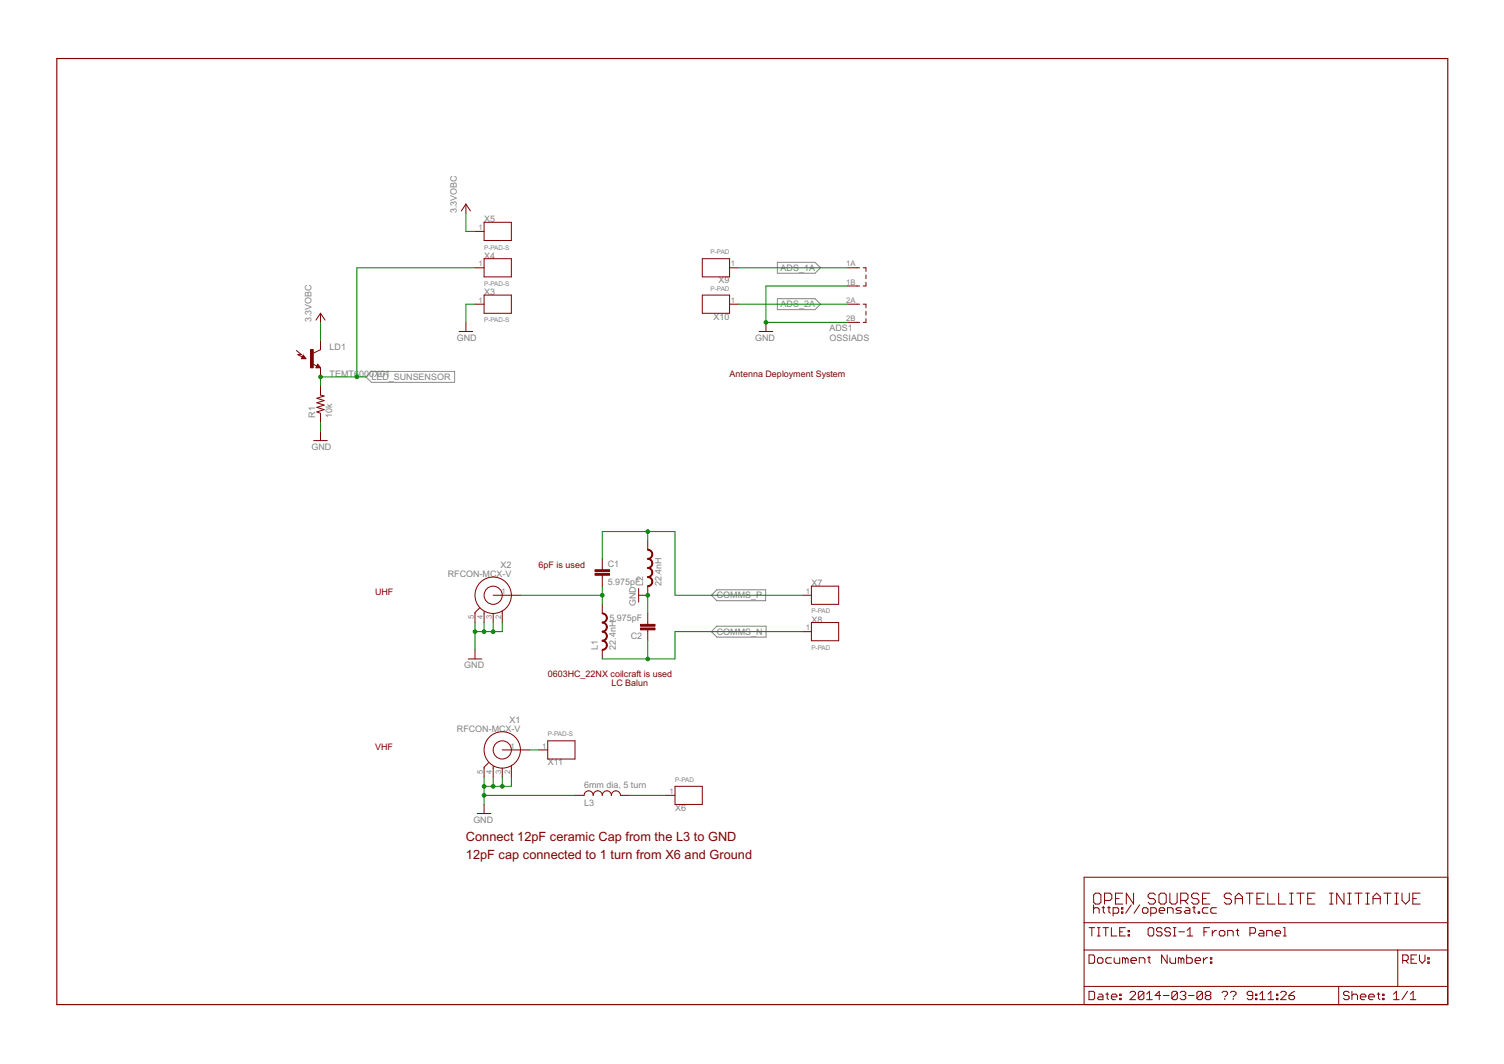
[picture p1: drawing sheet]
<?xml version="1.0" encoding="utf-8"?>
<!DOCTYPE eagle SYSTEM "eagle.dtd">
<eagle version="6.5.0">
<drawing>
<settings>
<setting alwaysvectorfont="no"/>
<setting verticaltext="up"/>
</settings>
<grid distance="0.1" unitdist="inch" unit="inch" style="lines" multiple="1" display="no" altdistance="0.01" altunitdist="inch" altunit="inch"/>
<schematic xreflabel="%F%N/%S.%C%R" xrefpart="/%S.%C%R">
<libraries>
<library name="frames">
<symbols>
<symbol name="DINA3_L">
<frame x1="0" y1="0" x2="388.62" y2="264.16" columns="4" rows="4" layer="94" border-left="no" border-top="no" border-right="no" border-bottom="no"/>
</symbol>
<symbol name="DOCFIELD">
<wire x1="0" y1="0" x2="71.12" y2="0" width="0.1016" layer="94"/>
<wire x1="101.6" y1="15.24" x2="87.63" y2="15.24" width="0.1016" layer="94"/>
<wire x1="0" y1="0" x2="0" y2="5.08" width="0.1016" layer="94"/>
<wire x1="0" y1="5.08" x2="71.12" y2="5.08" width="0.1016" layer="94"/>
<wire x1="0" y1="5.08" x2="0" y2="15.24" width="0.1016" layer="94"/>
<wire x1="101.6" y1="15.24" x2="101.6" y2="5.08" width="0.1016" layer="94"/>
<wire x1="71.12" y1="5.08" x2="71.12" y2="0" width="0.1016" layer="94"/>
<wire x1="71.12" y1="5.08" x2="87.63" y2="5.08" width="0.1016" layer="94"/>
<wire x1="71.12" y1="0" x2="101.6" y2="0" width="0.1016" layer="94"/>
<wire x1="87.63" y1="15.24" x2="87.63" y2="5.08" width="0.1016" layer="94"/>
<wire x1="87.63" y1="15.24" x2="0" y2="15.24" width="0.1016" layer="94"/>
<wire x1="87.63" y1="5.08" x2="101.6" y2="5.08" width="0.1016" layer="94"/>
<wire x1="101.6" y1="5.08" x2="101.6" y2="0" width="0.1016" layer="94"/>
<wire x1="0" y1="15.24" x2="0" y2="22.86" width="0.1016" layer="94"/>
<wire x1="101.6" y1="35.56" x2="0" y2="35.56" width="0.1016" layer="94"/>
<wire x1="101.6" y1="35.56" x2="101.6" y2="22.86" width="0.1016" layer="94"/>
<wire x1="0" y1="22.86" x2="101.6" y2="22.86" width="0.1016" layer="94"/>
<wire x1="0" y1="22.86" x2="0" y2="35.56" width="0.1016" layer="94"/>
<wire x1="101.6" y1="22.86" x2="101.6" y2="15.24" width="0.1016" layer="94"/>
<text x="1.27" y="1.27" size="2.54" layer="94" font="vector">Date:</text>
<text x="12.7" y="1.27" size="2.54" layer="94" font="vector">&gt;LAST_DATE_TIME</text>
<text x="72.39" y="1.27" size="2.54" layer="94" font="vector">Sheet:</text>
<text x="86.36" y="1.27" size="2.54" layer="94" font="vector">&gt;SHEET</text>
<text x="88.9" y="11.43" size="2.54" layer="94" font="vector">REV:</text>
<text x="1.27" y="19.05" size="2.54" layer="94" font="vector">TITLE:</text>
<text x="1.27" y="11.43" size="2.54" layer="94" font="vector">Document Number:</text>
<text x="17.78" y="19.05" size="2.54" layer="94" font="vector">&gt;DRAWING_NAME</text>
</symbol>
</symbols>
<devicesets>
<deviceset name="DINA3_L" prefix="FRAME" uservalue="yes">
<gates>
<gate name="G$1" symbol="DINA3_L" x="0" y="0"/>
<gate name="G$2" symbol="DOCFIELD" x="287.02" y="0" addlevel="must"/>
</gates>
<devices>
<device name="">
<technologies>
<technology name=""/>
</technologies>
</device>
</devices>
</deviceset>
</devicesets>
</library>
<library name="OSSI">
<symbols>
<symbol name="OSSIADS">
<pin name="1A" x="-2.54" y="7.62" visible="pad" length="short" direction="pas"/>
<pin name="1B" x="-2.54" y="2.54" visible="pad" length="short" direction="pas"/>
<pin name="2A" x="-2.54" y="-2.54" visible="pad" length="short" direction="pas"/>
<pin name="2B" x="-2.54" y="-7.62" visible="pad" length="short" direction="pas"/>
<wire x1="0" y1="7.62" x2="2.54" y2="7.62" width="0.254" layer="94" style="shortdash"/>
<wire x1="2.54" y1="7.62" x2="2.54" y2="2.54" width="0.254" layer="94" style="shortdash"/>
<wire x1="2.54" y1="2.54" x2="0" y2="2.54" width="0.254" layer="94" style="shortdash"/>
<wire x1="0" y1="-2.54" x2="2.54" y2="-2.54" width="0.254" layer="94" style="shortdash"/>
<wire x1="2.54" y1="-2.54" x2="2.54" y2="-7.62" width="0.254" layer="94" style="shortdash"/>
<wire x1="2.54" y1="-7.62" x2="0" y2="-7.62" width="0.254" layer="94" style="shortdash"/>
<text x="-7.62" y="-10.16" size="1.778" layer="95">&gt;NAME</text>
<text x="-7.62" y="-12.7" size="1.778" layer="96">&gt;VALUE</text>
</symbol>
<symbol name="RFPORT">
<circle x="0" y="0" radius="2.54" width="0.254" layer="94"/>
<circle x="0" y="0" radius="5.08" width="0.254" layer="94"/>
<pin name="1" x="-7.62" y="0" visible="pad"/>
<pin name="3" x="0" y="-7.62" visible="pad" length="short" direction="sup" rot="R90"/>
<pin name="2" x="-2.54" y="-7.62" visible="pad" length="short" direction="sup" rot="R90"/>
<pin name="4" x="2.54" y="-7.62" visible="pad" length="short" direction="sup" rot="R90"/>
<pin name="5" x="5.08" y="-7.62" visible="pad" length="short" direction="sup" rot="R90"/>
<wire x1="-2.54" y1="-5.08" x2="-2.54" y2="-4.318" width="0.254" layer="94"/>
<wire x1="2.54" y1="-5.08" x2="2.54" y2="-4.572" width="0.254" layer="94"/>
<wire x1="5.08" y1="-5.08" x2="5.08" y2="-4.826" width="0.254" layer="94"/>
<wire x1="5.08" y1="-4.826" x2="3.81" y2="-3.556" width="0.254" layer="94"/>
<text x="-5.08" y="7.62" size="1.778" layer="95">&gt;NAME</text>
<text x="-5.08" y="5.08" size="1.778" layer="96">&gt;VALUE</text>
</symbol>
<symbol name="TEMT6000-SEN">
<wire x1="2.54" y1="2.54" x2="0.508" y2="1.524" width="0.1524" layer="94"/>
<wire x1="1.778" y1="-1.524" x2="2.54" y2="-2.54" width="0.1524" layer="94"/>
<wire x1="2.54" y1="-2.54" x2="1.27" y2="-2.54" width="0.1524" layer="94"/>
<wire x1="1.27" y1="-2.54" x2="1.778" y2="-1.524" width="0.1524" layer="94"/>
<wire x1="1.54" y1="-2.04" x2="0.308" y2="-1.424" width="0.1524" layer="94"/>
<wire x1="1.524" y1="-2.413" x2="2.286" y2="-2.413" width="0.254" layer="94"/>
<wire x1="2.286" y1="-2.413" x2="1.778" y2="-1.778" width="0.254" layer="94"/>
<wire x1="1.778" y1="-1.778" x2="1.524" y2="-2.286" width="0.254" layer="94"/>
<wire x1="1.524" y1="-2.286" x2="1.905" y2="-2.286" width="0.254" layer="94"/>
<wire x1="1.905" y1="-2.286" x2="1.778" y2="-2.032" width="0.254" layer="94"/>
<wire x1="-2.286" y1="1.016" x2="-1.524" y2="0" width="0.1524" layer="94"/>
<wire x1="-1.524" y1="0" x2="-2.794" y2="0" width="0.1524" layer="94"/>
<wire x1="-2.794" y1="0" x2="-2.286" y2="1.016" width="0.1524" layer="94"/>
<wire x1="-2.524" y1="0.5" x2="-3.756" y2="1.116" width="0.1524" layer="94"/>
<wire x1="-2.54" y1="0.127" x2="-1.778" y2="0.127" width="0.254" layer="94"/>
<wire x1="-1.778" y1="0.127" x2="-2.286" y2="0.762" width="0.254" layer="94"/>
<wire x1="-2.286" y1="0.762" x2="-2.54" y2="0.254" width="0.254" layer="94"/>
<wire x1="-2.54" y1="0.254" x2="-2.159" y2="0.254" width="0.254" layer="94"/>
<wire x1="-2.159" y1="0.254" x2="-2.286" y2="0.508" width="0.254" layer="94"/>
<wire x1="-3.81" y1="1.143" x2="-2.794" y2="1.143" width="0.1524" layer="94"/>
<wire x1="-2.794" y1="1.143" x2="-4.191" y2="2.286" width="0.1524" layer="94"/>
<text x="5.08" y="-5.08" size="1.778" layer="96">&gt;VALUE</text>
<text x="5.08" y="2.54" size="1.778" layer="95">&gt;NAME</text>
<rectangle x1="-0.254" y1="-2.54" x2="0.508" y2="2.54" layer="94"/>
<pin name="E1" x="2.54" y="-5.08" visible="off" length="short" direction="pas" swaplevel="3" rot="R90"/>
<pin name="C1" x="2.54" y="5.08" visible="off" length="short" direction="pas" swaplevel="2" rot="R270"/>
</symbol>
<symbol name="GND">
<wire x1="-1.905" y1="0" x2="1.905" y2="0" width="0.254" layer="94"/>
<text x="-2.54" y="-2.54" size="1.778" layer="96">&gt;VALUE</text>
<pin name="GND" x="0" y="2.54" visible="off" length="short" direction="sup" rot="R270"/>
</symbol>
<symbol name="C">
<wire x1="0" y1="0" x2="0" y2="-0.508" width="0.1524" layer="94"/>
<wire x1="0" y1="-2.54" x2="0" y2="-2.032" width="0.1524" layer="94"/>
<text x="1.524" y="0.381" size="1.778" layer="95">&gt;NAME</text>
<text x="1.524" y="-4.699" size="1.778" layer="96">&gt;VALUE</text>
<rectangle x1="-2.032" y1="-2.032" x2="2.032" y2="-1.524" layer="94"/>
<rectangle x1="-2.032" y1="-1.016" x2="2.032" y2="-0.508" layer="94"/>
<pin name="1" x="0" y="2.54" visible="off" length="short" direction="pas" swaplevel="1" rot="R270"/>
<pin name="2" x="0" y="-5.08" visible="off" length="short" direction="pas" swaplevel="1" rot="R90"/>
</symbol>
<symbol name="L">
<wire x1="0" y1="5.08" x2="1.27" y2="3.81" width="0.254" layer="94" curve="-90" cap="flat"/>
<wire x1="0" y1="2.54" x2="1.27" y2="3.81" width="0.254" layer="94" curve="90" cap="flat"/>
<wire x1="0" y1="2.54" x2="1.27" y2="1.27" width="0.254" layer="94" curve="-90" cap="flat"/>
<wire x1="0" y1="0" x2="1.27" y2="1.27" width="0.254" layer="94" curve="90" cap="flat"/>
<wire x1="0" y1="0" x2="1.27" y2="-1.27" width="0.254" layer="94" curve="-90" cap="flat"/>
<wire x1="0" y1="-2.54" x2="1.27" y2="-1.27" width="0.254" layer="94" curve="90" cap="flat"/>
<wire x1="0" y1="-2.54" x2="1.27" y2="-3.81" width="0.254" layer="94" curve="-90" cap="flat"/>
<wire x1="0" y1="-5.08" x2="1.27" y2="-3.81" width="0.254" layer="94" curve="90" cap="flat"/>
<text x="-1.27" y="-5.08" size="1.778" layer="95" rot="R90">&gt;NAME</text>
<text x="3.81" y="-5.08" size="1.778" layer="96" rot="R90">&gt;VALUE</text>
<pin name="2" x="0" y="-7.62" visible="off" length="short" direction="pas" swaplevel="1" rot="R90"/>
<pin name="1" x="0" y="7.62" visible="off" length="short" direction="pas" swaplevel="1" rot="R270"/>
</symbol>
<symbol name="3.3VOBC">
<wire x1="1.27" y1="0.635" x2="0" y2="2.54" width="0.254" layer="94"/>
<wire x1="0" y1="2.54" x2="-1.27" y2="0.635" width="0.254" layer="94"/>
<text x="-2.54" y="0" size="1.778" layer="96" rot="R90">&gt;VALUE</text>
<pin name="3.3VOBC" x="0" y="0" visible="off" length="short" direction="sup" rot="R90"/>
</symbol>
<symbol name="R">
<wire x1="-2.54" y1="0" x2="-2.159" y2="1.016" width="0.2032" layer="94"/>
<wire x1="-2.159" y1="1.016" x2="-1.524" y2="-1.016" width="0.2032" layer="94"/>
<wire x1="-1.524" y1="-1.016" x2="-0.889" y2="1.016" width="0.2032" layer="94"/>
<wire x1="-0.889" y1="1.016" x2="-0.254" y2="-1.016" width="0.2032" layer="94"/>
<wire x1="-0.254" y1="-1.016" x2="0.381" y2="1.016" width="0.2032" layer="94"/>
<wire x1="0.381" y1="1.016" x2="1.016" y2="-1.016" width="0.2032" layer="94"/>
<wire x1="1.016" y1="-1.016" x2="1.651" y2="1.016" width="0.2032" layer="94"/>
<wire x1="1.651" y1="1.016" x2="2.286" y2="-1.016" width="0.2032" layer="94"/>
<wire x1="2.286" y1="-1.016" x2="2.54" y2="0" width="0.2032" layer="94"/>
<text x="-3.81" y="1.4986" size="1.778" layer="95">&gt;NAME</text>
<text x="-3.81" y="-3.302" size="1.778" layer="96">&gt;VALUE</text>
<pin name="2" x="5.08" y="0" visible="off" length="short" direction="pas" swaplevel="1" rot="R180"/>
<pin name="1" x="-5.08" y="0" visible="off" length="short" direction="pas" swaplevel="1"/>
</symbol>
<symbol name="P-PAD">
<pin name="P$1" x="-5.08" y="0" visible="pad" length="short"/>
<wire x1="-2.54" y1="2.54" x2="-2.54" y2="-2.54" width="0.254" layer="94"/>
<wire x1="-2.54" y1="-2.54" x2="5.08" y2="-2.54" width="0.254" layer="94"/>
<wire x1="5.08" y1="-2.54" x2="5.08" y2="2.54" width="0.254" layer="94"/>
<wire x1="5.08" y1="2.54" x2="-2.54" y2="2.54" width="0.254" layer="94"/>
<text x="-2.54" y="2.54" size="1.778" layer="95">&gt;NAME</text>
<text x="-2.54" y="-5.08" size="1.27" layer="96">&gt;VALUE</text>
</symbol>
</symbols>
<devicesets>
<deviceset name="OSSIADS" prefix="ADS">
<gates>
<gate name="G$1" symbol="OSSIADS" x="0" y="0"/>
</gates>
<devices>
<device name="" package="OSSIADS">
<connects>
<connect gate="G$1" pin="1A" pad="1A"/>
<connect gate="G$1" pin="1B" pad="1B"/>
<connect gate="G$1" pin="2A" pad="2A"/>
<connect gate="G$1" pin="2B" pad="2B"/>
</connects>
<technologies>
<technology name=""/>
</technologies>
</device>
</devices>
</deviceset>
<deviceset name="RFCON" prefix="X">
<gates>
<gate name="G$1" symbol="RFPORT" x="0" y="0"/>
</gates>
<devices>
<device name="-SMA-V" package="SMA-V">
<connects>
<connect gate="G$1" pin="1" pad="1"/>
<connect gate="G$1" pin="2" pad="2"/>
<connect gate="G$1" pin="3" pad="3"/>
<connect gate="G$1" pin="4" pad="4"/>
<connect gate="G$1" pin="5" pad="5"/>
</connects>
<technologies>
<technology name=""/>
</technologies>
</device>
<device name="-MCX-R/A" package="MCX-R/A">
<connects>
<connect gate="G$1" pin="1" pad="1"/>
<connect gate="G$1" pin="2" pad="2"/>
<connect gate="G$1" pin="3" pad="3"/>
<connect gate="G$1" pin="4" pad="4"/>
<connect gate="G$1" pin="5" pad="5"/>
</connects>
<technologies>
<technology name=""/>
</technologies>
</device>
<device name="" package="MCX-SMT">
<connects>
<connect gate="G$1" pin="1" pad="1"/>
<connect gate="G$1" pin="2" pad="2"/>
<connect gate="G$1" pin="3" pad="3"/>
<connect gate="G$1" pin="4" pad="4"/>
<connect gate="G$1" pin="5" pad="5"/>
</connects>
<technologies>
<technology name=""/>
</technologies>
</device>
<device name="-MCX-V" package="MCX-V">
<connects>
<connect gate="G$1" pin="1" pad="1"/>
<connect gate="G$1" pin="2" pad="2"/>
<connect gate="G$1" pin="3" pad="3"/>
<connect gate="G$1" pin="4" pad="4"/>
<connect gate="G$1" pin="5" pad="5"/>
</connects>
<technologies>
<technology name=""/>
</technologies>
</device>
</devices>
</deviceset>
<deviceset name="TEMT6000" prefix="LD">
<gates>
<gate name="G$1" symbol="TEMT6000-SEN" x="0" y="0"/>
</gates>
<devices>
<device name="X01" package="TEMT6000-SEN">
<connects>
<connect gate="G$1" pin="C1" pad="COLLECTOR"/>
<connect gate="G$1" pin="E1" pad="EMITTER"/>
</connects>
<technologies>
<technology name=""/>
</technologies>
</device>
</devices>
</deviceset>
<deviceset name="GND" prefix="GND">
<gates>
<gate name="1" symbol="GND" x="0" y="0"/>
</gates>
<devices>
<device name="">
<technologies>
<technology name=""/>
</technologies>
</device>
</devices>
</deviceset>
<deviceset name="C" prefix="C" uservalue="yes">
<gates>
<gate name="G$1" symbol="C" x="0" y="0"/>
</gates>
<devices>
<device name="0603(1608)" package="C0603(1608)">
<connects>
<connect gate="G$1" pin="1" pad="1"/>
<connect gate="G$1" pin="2" pad="2"/>
</connects>
<technologies>
<technology name=""/>
</technologies>
</device>
<device name="0805(2012)" package="C0805(2012)">
<connects>
<connect gate="G$1" pin="1" pad="1"/>
<connect gate="G$1" pin="2" pad="2"/>
</connects>
<technologies>
<technology name=""/>
</technologies>
</device>
<device name="1206(3216)-GCM31" package="C1206-GCM31">
<connects>
<connect gate="G$1" pin="1" pad="P$1"/>
<connect gate="G$1" pin="2" pad="P$2"/>
</connects>
<technologies>
<technology name=""/>
</technologies>
</device>
<device name="1210(3225)-GCM32" package="C1210-GCM32">
<connects>
<connect gate="G$1" pin="1" pad="P$1"/>
<connect gate="G$1" pin="2" pad="P$2"/>
</connects>
<technologies>
<technology name=""/>
</technologies>
</device>
<device name="1210(3225)-TMK325" package="C1210-TMK325">
<connects>
<connect gate="G$1" pin="1" pad="P$1"/>
<connect gate="G$1" pin="2" pad="P$2"/>
</connects>
<technologies>
<technology name=""/>
</technologies>
</device>
</devices>
</deviceset>
<deviceset name="L" prefix="L" uservalue="yes">
<gates>
<gate name="G$1" symbol="L" x="0" y="0"/>
</gates>
<devices>
<device name="0603(1608)" package="L0603(1608)">
<connects>
<connect gate="G$1" pin="1" pad="1"/>
<connect gate="G$1" pin="2" pad="2"/>
</connects>
<technologies>
<technology name=""/>
</technologies>
</device>
<device name="0805(2012)" package="L0805(2012)">
<connects>
<connect gate="G$1" pin="1" pad="1"/>
<connect gate="G$1" pin="2" pad="2"/>
</connects>
<technologies>
<technology name=""/>
</technologies>
</device>
<device name="1008(2502)" package="L1008(2520)">
<connects>
<connect gate="G$1" pin="1" pad="P$1"/>
<connect gate="G$1" pin="2" pad="P$2"/>
</connects>
<technologies>
<technology name=""/>
</technologies>
</device>
<device name="XAL50XX" package="XAL50XX">
<connects>
<connect gate="G$1" pin="1" pad="P$1"/>
<connect gate="G$1" pin="2" pad="P$2"/>
</connects>
<technologies>
<technology name=""/>
</technologies>
</device>
<device name="XFL4012" package="XFL4012">
<connects>
<connect gate="G$1" pin="1" pad="P$1"/>
<connect gate="G$1" pin="2" pad="P$2"/>
</connects>
<technologies>
<technology name=""/>
</technologies>
</device>
<device name="RLF7030" package="RLF7030">
<connects>
<connect gate="G$1" pin="1" pad="P$1"/>
<connect gate="G$1" pin="2" pad="P$2"/>
</connects>
<technologies>
<technology name=""/>
</technologies>
</device>
<device name="RLF12545" package="RLF12545">
<connects>
<connect gate="G$1" pin="1" pad="P$1"/>
<connect gate="G$1" pin="2" pad="P$2"/>
</connects>
<technologies>
<technology name=""/>
</technologies>
</device>
<device name="NR3012" package="NR3012">
<connects>
<connect gate="G$1" pin="1" pad="P$1"/>
<connect gate="G$1" pin="2" pad="P$2"/>
</connects>
<technologies>
<technology name=""/>
</technologies>
</device>
<device name="XFL4020" package="L(4040)">
<connects>
<connect gate="G$1" pin="1" pad="1"/>
<connect gate="G$1" pin="2" pad="2"/>
</connects>
<technologies>
<technology name=""/>
</technologies>
</device>
<device name="QH55" package="L(2220)">
<connects>
<connect gate="G$1" pin="1" pad="P$1"/>
<connect gate="G$1" pin="2" pad="P$2"/>
</connects>
<technologies>
<technology name=""/>
</technologies>
</device>
<device name="T" package="THRUHOLE10MM">
<connects>
<connect gate="G$1" pin="1" pad="1"/>
<connect gate="G$1" pin="2" pad="2"/>
</connects>
<technologies>
<technology name=""/>
</technologies>
</device>
</devices>
</deviceset>
<deviceset name="3.3VOBC" prefix="3.3VOBC">
<gates>
<gate name="G$1" symbol="3.3VOBC" x="0" y="0"/>
</gates>
<devices>
<device name="">
<technologies>
<technology name=""/>
</technologies>
</device>
</devices>
</deviceset>
<deviceset name="R" prefix="R" uservalue="yes">
<gates>
<gate name="G$1" symbol="R" x="0" y="0"/>
</gates>
<devices>
<device name="0603(1608)" package="R0603(1608)">
<connects>
<connect gate="G$1" pin="1" pad="1"/>
<connect gate="G$1" pin="2" pad="2"/>
</connects>
<technologies>
<technology name=""/>
</technologies>
</device>
<device name="0805(2012)" package="R0805(2012)">
<connects>
<connect gate="G$1" pin="1" pad="1"/>
<connect gate="G$1" pin="2" pad="2"/>
</connects>
<technologies>
<technology name=""/>
</technologies>
</device>
<device name="WSL1206" package="WSL1206">
<connects>
<connect gate="G$1" pin="1" pad="P$1"/>
<connect gate="G$1" pin="2" pad="P$2"/>
</connects>
<technologies>
<technology name=""/>
</technologies>
</device>
</devices>
</deviceset>
<deviceset name="P-PAD" prefix="X">
<gates>
<gate name="G$1" symbol="P-PAD" x="0" y="0"/>
</gates>
<devices>
<device name="" package="P-PAD">
<connects>
<connect gate="G$1" pin="P$1" pad="1"/>
</connects>
<technologies>
<technology name=""/>
</technologies>
</device>
<device name="-S" package="P-PAD-S">
<connects>
<connect gate="G$1" pin="P$1" pad="1"/>
</connects>
<technologies>
<technology name=""/>
</technologies>
</device>
</devices>
</deviceset>
</devicesets>
</library>
<library name="rcl">
<symbols>
<symbol name="L-US">
<wire x1="0" y1="5.08" x2="1.27" y2="3.81" width="0.254" layer="94" curve="-90"/>
<wire x1="0" y1="2.54" x2="1.27" y2="3.81" width="0.254" layer="94" curve="90"/>
<wire x1="0" y1="2.54" x2="1.27" y2="1.27" width="0.254" layer="94" curve="-90"/>
<wire x1="0" y1="0" x2="1.27" y2="1.27" width="0.254" layer="94" curve="90"/>
<wire x1="0" y1="0" x2="1.27" y2="-1.27" width="0.254" layer="94" curve="-90"/>
<wire x1="0" y1="-2.54" x2="1.27" y2="-1.27" width="0.254" layer="94" curve="90"/>
<wire x1="0" y1="-2.54" x2="1.27" y2="-3.81" width="0.254" layer="94" curve="-90"/>
<wire x1="0" y1="-5.08" x2="1.27" y2="-3.81" width="0.254" layer="94" curve="90"/>
<text x="-1.27" y="-5.08" size="1.778" layer="95" rot="R90">&gt;NAME</text>
<text x="3.81" y="-5.08" size="1.778" layer="96" rot="R90">&gt;VALUE</text>
<pin name="2" x="0" y="-7.62" visible="off" length="short" direction="pas" swaplevel="1" rot="R90"/>
<pin name="1" x="0" y="7.62" visible="off" length="short" direction="pas" swaplevel="1" rot="R270"/>
</symbol>
</symbols>
<devicesets>
<deviceset name="L-US" prefix="L" uservalue="yes">
<gates>
<gate name="G$1" symbol="L-US" x="0" y="0"/>
</gates>
<devices>
<device name="L2012C" package="L2012C">
<connects>
<connect gate="G$1" pin="1" pad="1"/>
<connect gate="G$1" pin="2" pad="2"/>
</connects>
<technologies>
<technology name=""/>
</technologies>
</device>
<device name="L2825P" package="L2825P">
<connects>
<connect gate="G$1" pin="1" pad="1"/>
<connect gate="G$1" pin="2" pad="2"/>
</connects>
<technologies>
<technology name=""/>
</technologies>
</device>
<device name="L3216C" package="L3216C">
<connects>
<connect gate="G$1" pin="1" pad="1"/>
<connect gate="G$1" pin="2" pad="2"/>
</connects>
<technologies>
<technology name=""/>
</technologies>
</device>
<device name="L3225M" package="L3225M">
<connects>
<connect gate="G$1" pin="1" pad="1"/>
<connect gate="G$1" pin="2" pad="2"/>
</connects>
<technologies>
<technology name=""/>
</technologies>
</device>
<device name="L3225P" package="L3225P">
<connects>
<connect gate="G$1" pin="1" pad="1"/>
<connect gate="G$1" pin="2" pad="2"/>
</connects>
<technologies>
<technology name=""/>
</technologies>
</device>
<device name="L3230M" package="L3230M">
<connects>
<connect gate="G$1" pin="1" pad="1"/>
<connect gate="G$1" pin="2" pad="2"/>
</connects>
<technologies>
<technology name=""/>
</technologies>
</device>
<device name="L4035M" package="L4035M">
<connects>
<connect gate="G$1" pin="1" pad="1"/>
<connect gate="G$1" pin="2" pad="2"/>
</connects>
<technologies>
<technology name=""/>
</technologies>
</device>
<device name="L4516C" package="L4516C">
<connects>
<connect gate="G$1" pin="1" pad="1"/>
<connect gate="G$1" pin="2" pad="2"/>
</connects>
<technologies>
<technology name=""/>
</technologies>
</device>
<device name="L4532C" package="L4532M">
<connects>
<connect gate="G$1" pin="1" pad="1"/>
<connect gate="G$1" pin="2" pad="2"/>
</connects>
<technologies>
<technology name=""/>
</technologies>
</device>
<device name="L4532P" package="L4532P">
<connects>
<connect gate="G$1" pin="1" pad="1"/>
<connect gate="G$1" pin="2" pad="2"/>
</connects>
<technologies>
<technology name=""/>
</technologies>
</device>
<device name="L5038P" package="L5038P">
<connects>
<connect gate="G$1" pin="1" pad="1"/>
<connect gate="G$1" pin="2" pad="2"/>
</connects>
<technologies>
<technology name=""/>
</technologies>
</device>
<device name="L5650M" package="L5650M">
<connects>
<connect gate="G$1" pin="1" pad="1"/>
<connect gate="G$1" pin="2" pad="2"/>
</connects>
<technologies>
<technology name=""/>
</technologies>
</device>
<device name="L8530M" package="L8530M">
<connects>
<connect gate="G$1" pin="1" pad="1"/>
<connect gate="G$1" pin="2" pad="2"/>
</connects>
<technologies>
<technology name=""/>
</technologies>
</device>
<device name="0204/5" package="0204/5">
<connects>
<connect gate="G$1" pin="1" pad="1"/>
<connect gate="G$1" pin="2" pad="2"/>
</connects>
<technologies>
<technology name=""/>
</technologies>
</device>
<device name="0204/7" package="0204/7">
<connects>
<connect gate="G$1" pin="1" pad="1"/>
<connect gate="G$1" pin="2" pad="2"/>
</connects>
<technologies>
<technology name=""/>
</technologies>
</device>
<device name="0204V" package="0204V">
<connects>
<connect gate="G$1" pin="1" pad="1"/>
<connect gate="G$1" pin="2" pad="2"/>
</connects>
<technologies>
<technology name=""/>
</technologies>
</device>
<device name="0207/10" package="0207/10">
<connects>
<connect gate="G$1" pin="1" pad="1"/>
<connect gate="G$1" pin="2" pad="2"/>
</connects>
<technologies>
<technology name=""/>
</technologies>
</device>
<device name="0207/12" package="0207/12">
<connects>
<connect gate="G$1" pin="1" pad="1"/>
<connect gate="G$1" pin="2" pad="2"/>
</connects>
<technologies>
<technology name=""/>
</technologies>
</device>
<device name="0207/15" package="0207/15">
<connects>
<connect gate="G$1" pin="1" pad="1"/>
<connect gate="G$1" pin="2" pad="2"/>
</connects>
<technologies>
<technology name=""/>
</technologies>
</device>
<device name="0207/2V" package="0207/2V">
<connects>
<connect gate="G$1" pin="1" pad="1"/>
<connect gate="G$1" pin="2" pad="2"/>
</connects>
<technologies>
<technology name=""/>
</technologies>
</device>
<device name="0207/5V" package="0207/5V">
<connects>
<connect gate="G$1" pin="1" pad="1"/>
<connect gate="G$1" pin="2" pad="2"/>
</connects>
<technologies>
<technology name=""/>
</technologies>
</device>
<device name="0207/7" package="0207/7">
<connects>
<connect gate="G$1" pin="1" pad="1"/>
<connect gate="G$1" pin="2" pad="2"/>
</connects>
<technologies>
<technology name=""/>
</technologies>
</device>
<device name="L1812" package="L1812">
<connects>
<connect gate="G$1" pin="1" pad="1"/>
<connect gate="G$1" pin="2" pad="2"/>
</connects>
<technologies>
<technology name=""/>
</technologies>
</device>
<device name="TJ3-U1" package="TJ3-U1">
<connects>
<connect gate="G$1" pin="1" pad="1"/>
<connect gate="G$1" pin="2" pad="2"/>
</connects>
<technologies>
<technology name=""/>
</technologies>
</device>
<device name="TJ3-U2" package="TJ3-U2">
<connects>
<connect gate="G$1" pin="1" pad="1"/>
<connect gate="G$1" pin="2" pad="2"/>
</connects>
<technologies>
<technology name=""/>
</technologies>
</device>
<device name="TJ4-U1" package="TJ4-U1">
<connects>
<connect gate="G$1" pin="1" pad="1"/>
<connect gate="G$1" pin="2" pad="2"/>
</connects>
<technologies>
<technology name=""/>
</technologies>
</device>
<device name="TJ4-U2" package="TJ4-U2">
<connects>
<connect gate="G$1" pin="1" pad="1"/>
<connect gate="G$1" pin="2" pad="2"/>
</connects>
<technologies>
<technology name=""/>
</technologies>
</device>
<device name="TJ5-U1" package="TJ5-U1">
<connects>
<connect gate="G$1" pin="1" pad="1"/>
<connect gate="G$1" pin="2" pad="2"/>
</connects>
<technologies>
<technology name=""/>
</technologies>
</device>
<device name="TJ5-U2" package="TJ5-U2">
<connects>
<connect gate="G$1" pin="1" pad="1"/>
<connect gate="G$1" pin="2" pad="2"/>
</connects>
<technologies>
<technology name=""/>
</technologies>
</device>
<device name="TJ6-U1" package="TJ6-U1">
<connects>
<connect gate="G$1" pin="1" pad="1"/>
<connect gate="G$1" pin="2" pad="2"/>
</connects>
<technologies>
<technology name=""/>
</technologies>
</device>
<device name="TJ6-U2" package="TJ6-U2">
<connects>
<connect gate="G$1" pin="1" pad="1"/>
<connect gate="G$1" pin="2" pad="2"/>
</connects>
<technologies>
<technology name=""/>
</technologies>
</device>
<device name="TJ7-U1" package="TJ7-U1">
<connects>
<connect gate="G$1" pin="1" pad="1"/>
<connect gate="G$1" pin="2" pad="2"/>
</connects>
<technologies>
<technology name=""/>
</technologies>
</device>
<device name="TJ7-U2" package="TJ7-U2">
<connects>
<connect gate="G$1" pin="1" pad="1"/>
<connect gate="G$1" pin="2" pad="2"/>
</connects>
<technologies>
<technology name=""/>
</technologies>
</device>
<device name="TJ8-U1" package="TJ8-U1">
<connects>
<connect gate="G$1" pin="1" pad="1"/>
<connect gate="G$1" pin="2" pad="2"/>
</connects>
<technologies>
<technology name=""/>
</technologies>
</device>
<device name="TJ8-U2" package="TJ8-U2">
<connects>
<connect gate="G$1" pin="1" pad="1"/>
<connect gate="G$1" pin="2" pad="2"/>
</connects>
<technologies>
<technology name=""/>
</technologies>
</device>
<device name="TJ9-U1" package="TJ9-U1">
<connects>
<connect gate="G$1" pin="1" pad="1"/>
<connect gate="G$1" pin="2" pad="2"/>
</connects>
<technologies>
<technology name=""/>
</technologies>
</device>
<device name="TJ9-U2" package="TJ9-U2">
<connects>
<connect gate="G$1" pin="1" pad="1"/>
<connect gate="G$1" pin="2" pad="2"/>
</connects>
<technologies>
<technology name=""/>
</technologies>
</device>
<device name="WE-TPC" package="POWER-CHOKE_WE-TPC">
<connects>
<connect gate="G$1" pin="1" pad="1"/>
<connect gate="G$1" pin="2" pad="2"/>
</connects>
<technologies>
<technology name=""/>
</technologies>
</device>
<device name="CEP125" package="CEP125">
<connects>
<connect gate="G$1" pin="1" pad="1"/>
<connect gate="G$1" pin="2" pad="2"/>
</connects>
<technologies>
<technology name=""/>
</technologies>
</device>
<device name="L0201" package="L0201">
<connects>
<connect gate="G$1" pin="1" pad="1"/>
<connect gate="G$1" pin="2" pad="2"/>
</connects>
<technologies>
<technology name=""/>
</technologies>
</device>
<device name="PIS2816" package="PIS2816">
<connects>
<connect gate="G$1" pin="1" pad="1"/>
<connect gate="G$1" pin="2" pad="2"/>
</connects>
<technologies>
<technology name=""/>
</technologies>
</device>
<device name="IR-2" package="IR-2">
<connects>
<connect gate="G$1" pin="1" pad="1"/>
<connect gate="G$1" pin="2" pad="2"/>
</connects>
<technologies>
<technology name=""/>
</technologies>
</device>
<device name="IR-4" package="IR-4">
<connects>
<connect gate="G$1" pin="1" pad="1"/>
<connect gate="G$1" pin="2" pad="2"/>
</connects>
<technologies>
<technology name=""/>
</technologies>
</device>
<device name="IRF-1" package="IRF-1">
<connects>
<connect gate="G$1" pin="1" pad="1"/>
<connect gate="G$1" pin="2" pad="2"/>
</connects>
<technologies>
<technology name=""/>
</technologies>
</device>
<device name="IRF-3" package="IRF-3">
<connects>
<connect gate="G$1" pin="1" pad="1"/>
<connect gate="G$1" pin="2" pad="2"/>
</connects>
<technologies>
<technology name=""/>
</technologies>
</device>
<device name="IRF-24" package="IRF24">
<connects>
<connect gate="G$1" pin="1" pad="1"/>
<connect gate="G$1" pin="2" pad="2"/>
</connects>
<technologies>
<technology name=""/>
</technologies>
</device>
<device name="IRF-36" package="IRF36">
<connects>
<connect gate="G$1" pin="1" pad="1"/>
<connect gate="G$1" pin="2" pad="2"/>
</connects>
<technologies>
<technology name=""/>
</technologies>
</device>
<device name="IRF-46" package="IRF46">
<connects>
<connect gate="G$1" pin="1" pad="1"/>
<connect gate="G$1" pin="2" pad="2"/>
</connects>
<technologies>
<technology name=""/>
</technologies>
</device>
<device name="LAL02" package="LAL02">
<connects>
<connect gate="G$1" pin="1" pad="1"/>
<connect gate="G$1" pin="2" pad="2"/>
</connects>
<technologies>
<technology name=""/>
</technologies>
</device>
<device name="LAL03" package="LAL03">
<connects>
<connect gate="G$1" pin="1" pad="1"/>
<connect gate="G$1" pin="2" pad="2"/>
</connects>
<technologies>
<technology name=""/>
</technologies>
</device>
<device name="LAL03KH" package="LAL03KH">
<connects>
<connect gate="G$1" pin="1" pad="1"/>
<connect gate="G$1" pin="2" pad="2"/>
</connects>
<technologies>
<technology name=""/>
</technologies>
</device>
<device name="LAL04" package="LAL04">
<connects>
<connect gate="G$1" pin="1" pad="1"/>
<connect gate="G$1" pin="2" pad="2"/>
</connects>
<technologies>
<technology name=""/>
</technologies>
</device>
<device name="LAL04KB" package="LAL04KB">
<connects>
<connect gate="G$1" pin="1" pad="1"/>
<connect gate="G$1" pin="2" pad="2"/>
</connects>
<technologies>
<technology name=""/>
</technologies>
</device>
<device name="LAN02KR" package="LAN02KR">
<connects>
<connect gate="G$1" pin="1" pad="1"/>
<connect gate="G$1" pin="2" pad="2"/>
</connects>
<technologies>
<technology name=""/>
</technologies>
</device>
<device name="LAP02KR" package="LAP02KR">
<connects>
<connect gate="G$1" pin="1" pad="1"/>
<connect gate="G$1" pin="2" pad="2"/>
</connects>
<technologies>
<technology name=""/>
</technologies>
</device>
<device name="TFI0204" package="TFI0204">
<connects>
<connect gate="G$1" pin="1" pad="1"/>
<connect gate="G$1" pin="2" pad="2"/>
</connects>
<technologies>
<technology name=""/>
</technologies>
</device>
<device name="TFI0305" package="TFI0305">
<connects>
<connect gate="G$1" pin="1" pad="1"/>
<connect gate="G$1" pin="2" pad="2"/>
</connects>
<technologies>
<technology name=""/>
</technologies>
</device>
<device name="TFI0307" package="TFI0307">
<connects>
<connect gate="G$1" pin="1" pad="1"/>
<connect gate="G$1" pin="2" pad="2"/>
</connects>
<technologies>
<technology name=""/>
</technologies>
</device>
<device name="TFI0410" package="TFI0410">
<connects>
<connect gate="G$1" pin="1" pad="1"/>
<connect gate="G$1" pin="2" pad="2"/>
</connects>
<technologies>
<technology name=""/>
</technologies>
</device>
<device name="TFI0510" package="TFI0510">
<connects>
<connect gate="G$1" pin="1" pad="1"/>
<connect gate="G$1" pin="2" pad="2"/>
</connects>
<technologies>
<technology name=""/>
</technologies>
</device>
<device name="6000-XXX-RC" package="6000-XXXX-RC">
<connects>
<connect gate="G$1" pin="1" pad="1"/>
<connect gate="G$1" pin="2" pad="2"/>
</connects>
<technologies>
<technology name=""/>
</technologies>
</device>
</devices>
</deviceset>
</devicesets>
</library>
</libraries>
<attributes>
</attributes>
<variantdefs>
</variantdefs>
<classes>
<class number="0" name="default" width="0" drill="0">
</class>
</classes>
<parts>
<part name="FRAME1" library="frames" deviceset="DINA3_L" device=""/>
<part name="ADS1" library="OSSI" deviceset="OSSIADS" device=""/>
<part name="X1" library="OSSI" deviceset="RFCON" device="-MCX-V"/>
<part name="X2" library="OSSI" deviceset="RFCON" device="-MCX-V"/>
<part name="LD1" library="OSSI" deviceset="TEMT6000" device="X01"/>
<part name="GND1" library="OSSI" deviceset="GND" device=""/>
<part name="GND3" library="OSSI" deviceset="GND" device=""/>
<part name="C1" library="OSSI" deviceset="C" device="0805(2012)" value="5.975pF"/>
<part name="L1" library="OSSI" deviceset="L" device="0805(2012)" value="22.4nH"/>
<part name="L2" library="OSSI" deviceset="L" device="0805(2012)" value="22.4nH"/>
<part name="C2" library="OSSI" deviceset="C" device="0805(2012)" value="5.975pF"/>
<part name="GND45" library="OSSI" deviceset="GND" device=""/>
<part name="GND2" library="OSSI" deviceset="GND" device=""/>
<part name="3.3VOBC1" library="OSSI" deviceset="3.3VOBC" device=""/>
<part name="R1" library="OSSI" deviceset="R" device="0805(2012)" value="10k"/>
<part name="GND4" library="OSSI" deviceset="GND" device=""/>
<part name="X3" library="OSSI" deviceset="P-PAD" device="-S"/>
<part name="X4" library="OSSI" deviceset="P-PAD" device="-S"/>
<part name="X5" library="OSSI" deviceset="P-PAD" device="-S"/>
<part name="3.3VOBC2" library="OSSI" deviceset="3.3VOBC" device=""/>
<part name="GND5" library="OSSI" deviceset="GND" device=""/>
<part name="X6" library="OSSI" deviceset="P-PAD" device=""/>
<part name="X7" library="OSSI" deviceset="P-PAD" device=""/>
<part name="X8" library="OSSI" deviceset="P-PAD" device=""/>
<part name="X9" library="OSSI" deviceset="P-PAD" device=""/>
<part name="X10" library="OSSI" deviceset="P-PAD" device=""/>
<part name="L3" library="rcl" deviceset="L-US" device="0207/10" value="6mm dia, 5 turn"/>
<part name="X11" library="OSSI" deviceset="P-PAD" device="-S"/>
</parts>
<sheets>
<sheet>
<plain>
<text x="154.94" y="88.9" size="1.778" layer="94">LC Balun</text>
<text x="137.16" y="91.44" size="1.778" layer="94">0603HC_22NX coilcraft is used</text>
<text x="134.62" y="121.92" size="1.778" layer="94">6pF is used</text>
<text x="88.9" y="114.3" size="1.778" layer="94">UHF</text>
<text x="88.9" y="71.12" size="1.778" layer="94">VHF</text>
<text x="187.96" y="175.26" size="1.778" layer="94">Antenna Deployment System</text>
<text x="114.3" y="45.72" size="2.54" layer="94">Connect 12pF ceramic Cap from the L3 to GND</text>
<text x="114.3" y="40.64" size="2.54" layer="94">12pF cap connected to 1 turn from X6 and Ground</text>
<text x="289.56" y="27.94" size="3.302" layer="94" font="vector">OPEN SOURSE SATELLITE INITIATIVE</text>
<text x="289.56" y="25.4" size="2.54" layer="94" font="vector">http://opensat.cc</text>
</plain>
<instances>
<instance part="FRAME1" gate="G$1" x="0" y="0"/>
<instance part="FRAME1" gate="G$2" x="287.02" y="0"/>
<instance part="ADS1" gate="G$1" x="223.52" y="198.12"/>
<instance part="X1" gate="G$1" x="124.46" y="71.12" rot="MR0"/>
<instance part="X2" gate="G$1" x="121.92" y="114.3" rot="MR0"/>
<instance part="LD1" gate="G$1" x="71.12" y="180.34"/>
<instance part="GND1" gate="1" x="119.38" y="53.34" rot="MR0"/>
<instance part="GND3" gate="1" x="116.84" y="96.52" rot="MR0"/>
<instance part="C1" gate="G$1" x="152.4" y="121.92"/>
<instance part="L1" gate="G$1" x="152.4" y="104.14"/>
<instance part="L2" gate="G$1" x="165.1" y="121.92"/>
<instance part="C2" gate="G$1" x="165.1" y="104.14" rot="R180"/>
<instance part="GND45" gate="1" x="162.56" y="114.3" rot="R270"/>
<instance part="GND2" gate="1" x="73.66" y="157.48"/>
<instance part="3.3VOBC1" gate="G$1" x="73.66" y="190.5"/>
<instance part="R1" gate="G$1" x="73.66" y="167.64" rot="R90"/>
<instance part="GND4" gate="1" x="198.12" y="187.96" rot="MR0"/>
<instance part="X3" gate="G$1" x="121.92" y="195.58"/>
<instance part="X4" gate="G$1" x="121.92" y="205.74"/>
<instance part="X5" gate="G$1" x="121.92" y="215.9"/>
<instance part="3.3VOBC2" gate="G$1" x="114.3" y="220.98"/>
<instance part="GND5" gate="1" x="114.3" y="187.96"/>
<instance part="X6" gate="G$1" x="175.26" y="58.42" rot="MR180"/>
<instance part="X7" gate="G$1" x="213.36" y="114.3"/>
<instance part="X8" gate="G$1" x="213.36" y="104.14"/>
<instance part="X9" gate="G$1" x="185.42" y="205.74" rot="R180"/>
<instance part="X10" gate="G$1" x="185.42" y="195.58" rot="R180"/>
<instance part="L3" gate="G$1" x="152.4" y="58.42" rot="MR90"/>
<instance part="X11" gate="G$1" x="139.7" y="71.12" rot="MR180"/>
</instances>
<busses>
</busses>
<nets>
<net name="ADS_1A" class="0">
<segment>
<pinref part="ADS1" gate="G$1" pin="1A"/>
<label x="213.36" y="205.74" size="1.778" layer="95" rot="R180" xref="yes"/>
<pinref part="X9" gate="G$1" pin="P$1"/>
<wire x1="190.5" y1="205.74" x2="220.98" y2="205.74" width="0.1524" layer="91"/>
</segment>
</net>
<net name="ADS_2A" class="0">
<segment>
<pinref part="ADS1" gate="G$1" pin="2A"/>
<label x="213.36" y="195.58" size="1.778" layer="95" rot="R180" xref="yes"/>
<pinref part="X10" gate="G$1" pin="P$1"/>
<wire x1="190.5" y1="195.58" x2="220.98" y2="195.58" width="0.1524" layer="91"/>
</segment>
</net>
<net name="GND" class="0">
<segment>
<pinref part="C2" gate="G$1" pin="2"/>
<pinref part="L2" gate="G$1" pin="2"/>
<wire x1="165.1" y1="109.22" x2="165.1" y2="114.3" width="0.1524" layer="91"/>
<pinref part="GND45" gate="1" pin="GND"/>
<junction x="165.1" y="114.3"/>
</segment>
<segment>
<pinref part="GND2" gate="1" pin="GND"/>
<pinref part="R1" gate="G$1" pin="1"/>
<wire x1="73.66" y1="162.56" x2="73.66" y2="160.02" width="0.1524" layer="91"/>
</segment>
<segment>
<pinref part="ADS1" gate="G$1" pin="1B"/>
<wire x1="220.98" y1="200.66" x2="198.12" y2="200.66" width="0.1524" layer="91"/>
<wire x1="198.12" y1="200.66" x2="198.12" y2="190.5" width="0.1524" layer="91"/>
<pinref part="ADS1" gate="G$1" pin="2B"/>
<wire x1="198.12" y1="190.5" x2="220.98" y2="190.5" width="0.1524" layer="91"/>
<pinref part="GND4" gate="1" pin="GND"/>
<junction x="198.12" y="190.5"/>
</segment>
<segment>
<pinref part="X3" gate="G$1" pin="P$1"/>
<pinref part="GND5" gate="1" pin="GND"/>
<wire x1="116.84" y1="195.58" x2="114.3" y2="195.58" width="0.1524" layer="91"/>
<wire x1="114.3" y1="195.58" x2="114.3" y2="190.5" width="0.1524" layer="91"/>
</segment>
<segment>
<pinref part="L3" gate="G$1" pin="2"/>
<pinref part="X1" gate="G$1" pin="2"/>
<wire x1="127" y1="63.5" x2="127" y2="60.96" width="0.1524" layer="91"/>
<pinref part="X1" gate="G$1" pin="3"/>
<wire x1="124.46" y1="60.96" x2="124.46" y2="63.5" width="0.1524" layer="91"/>
<pinref part="X1" gate="G$1" pin="4"/>
<wire x1="124.46" y1="60.96" x2="121.92" y2="60.96" width="0.1524" layer="91"/>
<wire x1="121.92" y1="60.96" x2="121.92" y2="63.5" width="0.1524" layer="91"/>
<junction x="124.46" y="60.96"/>
<pinref part="X1" gate="G$1" pin="5"/>
<wire x1="121.92" y1="60.96" x2="119.38" y2="60.96" width="0.1524" layer="91"/>
<wire x1="119.38" y1="60.96" x2="119.38" y2="63.5" width="0.1524" layer="91"/>
<junction x="121.92" y="60.96"/>
<junction x="119.38" y="60.96"/>
<wire x1="127" y1="60.96" x2="124.46" y2="60.96" width="0.1524" layer="91"/>
<wire x1="119.38" y1="60.96" x2="119.38" y2="58.42" width="0.1524" layer="91"/>
<wire x1="144.78" y1="58.42" x2="119.38" y2="58.42" width="0.1524" layer="91"/>
<pinref part="GND1" gate="1" pin="GND"/>
<wire x1="119.38" y1="55.88" x2="119.38" y2="58.42" width="0.1524" layer="91"/>
<junction x="119.38" y="58.42"/>
</segment>
<segment>
<pinref part="X2" gate="G$1" pin="5"/>
<pinref part="X2" gate="G$1" pin="4"/>
<pinref part="X2" gate="G$1" pin="3"/>
<pinref part="X2" gate="G$1" pin="2"/>
<wire x1="124.46" y1="106.68" x2="124.46" y2="104.14" width="0.1524" layer="91"/>
<wire x1="124.46" y1="104.14" x2="121.92" y2="104.14" width="0.1524" layer="91"/>
<wire x1="121.92" y1="104.14" x2="121.92" y2="106.68" width="0.1524" layer="91"/>
<junction x="121.92" y="104.14"/>
<wire x1="121.92" y1="104.14" x2="119.38" y2="104.14" width="0.1524" layer="91"/>
<wire x1="119.38" y1="104.14" x2="119.38" y2="106.68" width="0.1524" layer="91"/>
<junction x="119.38" y="104.14"/>
<wire x1="119.38" y1="104.14" x2="116.84" y2="104.14" width="0.1524" layer="91"/>
<wire x1="116.84" y1="104.14" x2="116.84" y2="106.68" width="0.1524" layer="91"/>
<pinref part="GND3" gate="1" pin="GND"/>
<wire x1="116.84" y1="99.06" x2="116.84" y2="104.14" width="0.1524" layer="91"/>
<junction x="116.84" y="104.14"/>
</segment>
</net>
<net name="N$45" class="0">
<segment>
<pinref part="C1" gate="G$1" pin="2"/>
<pinref part="L1" gate="G$1" pin="1"/>
<wire x1="152.4" y1="111.76" x2="152.4" y2="114.3" width="0.1524" layer="91"/>
<wire x1="152.4" y1="114.3" x2="152.4" y2="116.84" width="0.1524" layer="91"/>
<wire x1="129.54" y1="114.3" x2="152.4" y2="114.3" width="0.1524" layer="91"/>
<junction x="152.4" y="114.3"/>
<pinref part="X2" gate="G$1" pin="1"/>
</segment>
</net>
<net name="COMMS_P" class="0">
<segment>
<pinref part="C1" gate="G$1" pin="1"/>
<wire x1="152.4" y1="124.46" x2="152.4" y2="132.08" width="0.1524" layer="91"/>
<pinref part="L2" gate="G$1" pin="1"/>
<wire x1="152.4" y1="132.08" x2="165.1" y2="132.08" width="0.1524" layer="91"/>
<wire x1="165.1" y1="132.08" x2="165.1" y2="129.54" width="0.1524" layer="91"/>
<wire x1="165.1" y1="132.08" x2="172.72" y2="132.08" width="0.1524" layer="91"/>
<wire x1="172.72" y1="132.08" x2="172.72" y2="114.3" width="0.1524" layer="91"/>
<junction x="165.1" y="132.08"/>
<label x="182.88" y="114.3" size="1.778" layer="95" xref="yes"/>
<pinref part="X7" gate="G$1" pin="P$1"/>
<wire x1="172.72" y1="114.3" x2="208.28" y2="114.3" width="0.1524" layer="91"/>
</segment>
</net>
<net name="LED_SUNSENSOR" class="0">
<segment>
<pinref part="LD1" gate="G$1" pin="E1"/>
<pinref part="R1" gate="G$1" pin="2"/>
<wire x1="73.66" y1="172.72" x2="73.66" y2="175.26" width="0.1524" layer="91"/>
<wire x1="73.66" y1="175.26" x2="83.82" y2="175.26" width="0.1524" layer="91"/>
<junction x="73.66" y="175.26"/>
<label x="86.36" y="175.26" size="1.778" layer="95" xref="yes"/>
<wire x1="83.82" y1="175.26" x2="86.36" y2="175.26" width="0.1524" layer="91"/>
<wire x1="83.82" y1="175.26" x2="83.82" y2="205.74" width="0.1524" layer="91"/>
<junction x="83.82" y="175.26"/>
<pinref part="X4" gate="G$1" pin="P$1"/>
<wire x1="83.82" y1="205.74" x2="116.84" y2="205.74" width="0.1524" layer="91"/>
</segment>
</net>
<net name="3.3VOBC" class="0">
<segment>
<pinref part="LD1" gate="G$1" pin="C1"/>
<pinref part="3.3VOBC1" gate="G$1" pin="3.3VOBC"/>
<wire x1="73.66" y1="185.42" x2="73.66" y2="190.5" width="0.1524" layer="91"/>
</segment>
<segment>
<pinref part="X5" gate="G$1" pin="P$1"/>
<pinref part="3.3VOBC2" gate="G$1" pin="3.3VOBC"/>
<wire x1="116.84" y1="215.9" x2="114.3" y2="215.9" width="0.1524" layer="91"/>
<wire x1="114.3" y1="215.9" x2="114.3" y2="220.98" width="0.1524" layer="91"/>
</segment>
</net>
<net name="COMMS_N" class="0">
<segment>
<pinref part="L1" gate="G$1" pin="2"/>
<pinref part="C2" gate="G$1" pin="1"/>
<wire x1="152.4" y1="96.52" x2="165.1" y2="96.52" width="0.1524" layer="91"/>
<wire x1="165.1" y1="96.52" x2="165.1" y2="101.6" width="0.1524" layer="91"/>
<wire x1="165.1" y1="96.52" x2="172.72" y2="96.52" width="0.1524" layer="91"/>
<wire x1="172.72" y1="96.52" x2="172.72" y2="104.14" width="0.1524" layer="91"/>
<junction x="165.1" y="96.52"/>
<label x="182.88" y="104.14" size="1.778" layer="95" xref="yes"/>
<pinref part="X8" gate="G$1" pin="P$1"/>
<wire x1="172.72" y1="104.14" x2="208.28" y2="104.14" width="0.1524" layer="91"/>
</segment>
</net>
<net name="N$1" class="0">
<segment>
<pinref part="X6" gate="G$1" pin="P$1"/>
<pinref part="L3" gate="G$1" pin="1"/>
<wire x1="170.18" y1="58.42" x2="160.02" y2="58.42" width="0.1524" layer="91"/>
</segment>
</net>
<net name="N$2" class="0">
<segment>
<pinref part="X1" gate="G$1" pin="1"/>
<pinref part="X11" gate="G$1" pin="P$1"/>
<wire x1="134.62" y1="71.12" x2="132.08" y2="71.12" width="0.1524" layer="91"/>
</segment>
</net>
</nets>
</sheet>
</sheets>
</schematic>
</drawing>
</eagle>
